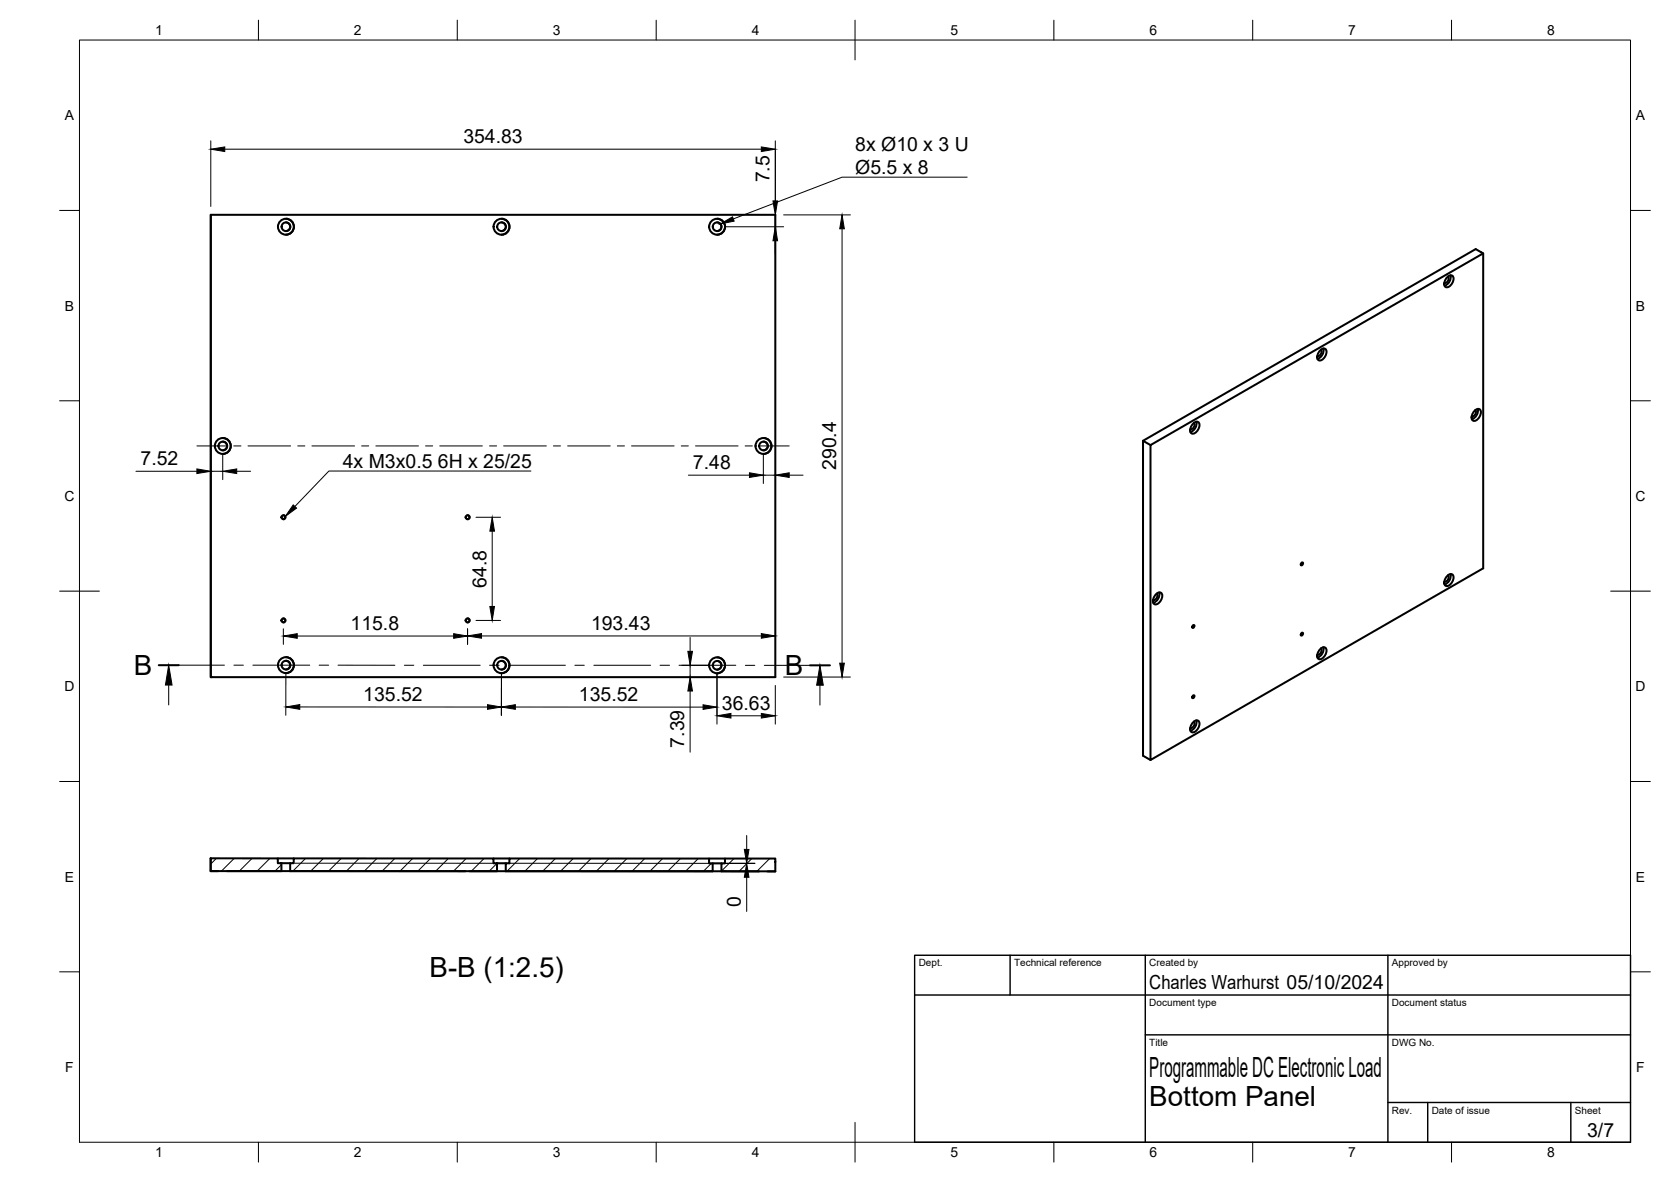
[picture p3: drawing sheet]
<svg xmlns="http://www.w3.org/2000/svg" width="420mm" height="297mm" viewBox="0 0 420 297" stroke-linecap="round" stroke-linejoin="round" font-family="sans-serif">
<!-- layer: Visible -->
<g fill="none" stroke="#000" stroke-width=".51">
<path d="M53 54h141.9v116.2h-141.9zM53 54v116.2M71.9 55a2 2 0 0 1 2 2 2 2 0 0 1-2 2M71.9 55.9a1.09 1.09 0 0 1 1.1 1.1 1.09 1.09 0 0 1-1.1 1.1M126.1 55a2 2 0 0 1 2 2 2 2 0 0 1-2 2M126.1 55.9a1.09 1.09 0 0 1 1.1 1.1 1.09 1.09 0 0 1-1.1 1.1M180.3 55a2 2 0 0 1 2 2 2 2 0 0 1-2 2M180.3 55.9a1.09 1.09 0 0 1 1.1 1.1 1.09 1.09 0 0 1-1.1 1.1M363.9 69.6a.86 .86 0 0 1 1.5 0 2.16 2.16 0 0 1-1.8 2.6 1.44 1.44 0 0 1 0-2.2zM364.1 69.5a1.07 1.07 0 0 1-.9 1.6M364.7 69.2a2.32 2.32 0 0 1-1.5 2.6M372.9 63.7l-83.6 48.2v79.1l83.6-48.2v-79.1l-1.8-1.1-83.7 48.2 1.9 1.1"/>
<path d="M332 88a.86 .86 0 0 1 1.5 0 2.16 2.16 0 0 1-1.8 2.6 1.44 1.44 0 0 1 0-2.2zM332.1 87.9a1.07 1.07 0 0 1-.9 1.6M332.8 87.6a2.32 2.32 0 0 1-1.5 2.6M56 110.1a2 2 0 0 1 2 2 2 2 0 0 1-2 2M56 111a1.09 1.09 0 0 1 1.1 1.1 1.09 1.09 0 0 1-1.1 1.1M192 110.1a2 2 0 0 1 2 2 2 2 0 0 1-2 2M192 111a1.09 1.09 0 0 1 1.1 1.1 1.09 1.09 0 0 1-1.1 1.1M287.4 110.8v79.1l1.9 1.1M300.1 106.4a.86 .86 0 0 1 1.4 0 2.16 2.16 0 0 1-1.8 2.6 1.44 1.44 0 0 1 0-2.2zM300.2 106.3a1.07 1.07 0 0 1-.9 1.6M300.8 106a2.32 2.32 0 0 1-1.5 2.6M370.8 103.2a.86 .86 0 0 1 1.5 0 2.16 2.16 0 0 1-1.8 2.6 1.44 1.44 0 0 1 0-2.2z"/>
<path d="M370.9 103a1.07 1.07 0 0 1-.9 1.6M371.6 102.7a2.32 2.32 0 0 1-1.5 2.6M71.3 129.5a.5 .5 0 0 1 .5 .5 .5 .5 0 0 1-.5 .5M117.6 129.5a.5 .5 0 0 1 .5 .5 .5 .5 0 0 1-.5 .5M71.3 155.4a.5 .5 0 0 1 .5 .5 .5 .5 0 0 1-.5 .5M117.6 155.4a.5 .5 0 0 1 .5 .5 .5 .5 0 0 1-.5 .5M290.7 149.3a.86 .86 0 0 1 1.5 0 2.16 2.16 0 0 1-1.8 2.6 1.44 1.44 0 0 1 0-2.2zM290.8 149.2a1.07 1.07 0 0 1-.9 1.6M291.5 148.9a2.32 2.32 0 0 1-1.5 2.6M299.9 157.2l.3-.1 .1 .2-.4 .5-.1-.2zM327.2 159.2l.3-.2 .1 .2-.4 .5-.1-.2zM327.2 141.5l.3-.2 .1 .2-.4 .6-.1-.2z"/>
<path d="M363.9 144.7a.86 .86 0 0 1 1.5 0 2.16 2.16 0 0 1-1.8 2.6 1.44 1.44 0 0 1 0-2.2zM364.1 144.6a1.07 1.07 0 0 1-.9 1.6M364.7 144.3a2.32 2.32 0 0 1-1.5 2.6M71.9 165.1a2 2 0 0 1 2 2 2 2 0 0 1-2 2M71.9 166.1a1.09 1.09 0 0 1 1.1 1 1.09 1.09 0 0 1-1.1 1.1M126.1 165.2a2 2 0 0 1 2 2 2 2 0 0 1-2 2M126.1 166.1a1.09 1.09 0 0 1 1.1 1.1 1.09 1.09 0 0 1-1.1 1.1M180.3 165.2a2 2 0 0 1 2 2 2 2 0 0 1-2 2M180.3 166.1a1.09 1.09 0 0 1 1.1 1.1 1.09 1.09 0 0 1-1.1 1.1M299.9 174.9l.3-.2 .1 .2-.4 .6-.1-.2zM332 163.1a.86 .86 0 0 1 1.5 0 2.16 2.16 0 0 1-1.8 2.6 1.44 1.44 0 0 1 0-2.2zM332.1 162.9a1.07 1.07 0 0 1-.9 1.6"/>
<path d="M332.8 162.6a2.32 2.32 0 0 1-1.5 2.6M300.1 181.5a.86 .86 0 0 1 1.4 0 2.16 2.16 0 0 1-1.8 2.5 1.44 1.44 0 0 1 0-2.2zM300.2 181.3a1.07 1.07 0 0 1-.9 1.6M300.8 181a2.32 2.32 0 0 1-1.5 2.6M53 218.9h1.9M53 215.7h16.8v1.2h1v2h-17.8zM53 215.7v3.2M57.1 218.9h13.6M69.8 215.7h4.1M70.8 216.9h2.2M70.8 218.9h2.2M72.9 218.9h44.2"/>
<path d="M73.9 215.7h50.2v1.2h.9v2h-52v-2h.9zM118.1 218.9l61.1 .1M124.1 215.7h4M125 216.9h2.2M128.1 215.7l50.2 .1v1.2h.9v2l-52-.1v-2h.9zM178.3 215.8h4M179.2 219h2.2M179.2 217h2.2M181.4 219h9.4M182.3 215.8h12.6v3.2h-13.5v-2h.9zM193 219h1.9"/>
<circle cx="71.9" cy="57" r="1.09"/>
<circle cx="71.9" cy="57" r="2"/>
<circle cx="126.1" cy="57" r="1.09"/>
<circle cx="126.1" cy="57" r="2"/>
<circle cx="180.3" cy="57" r="1.09"/>
<circle cx="180.3" cy="57" r="2"/>
<circle cx="56" cy="112.1" r="1.09"/>
<circle cx="56" cy="112.1" r="2"/>
<circle cx="192" cy="112.1" r="1.09"/>
<circle cx="192" cy="112.1" r="2"/>
<circle cx="71.3" cy="130" r=".5"/>
<circle cx="117.6" cy="130" r=".5"/>
<circle cx="71.3" cy="155.9" r=".5"/>
<circle cx="117.6" cy="155.9" r=".5"/>
<circle cx="71.9" cy="167.1" r="1.09"/>
<circle cx="71.9" cy="167.1" r="2"/>
<circle cx="126.1" cy="167.2" r="1.09"/>
<circle cx="126.1" cy="167.2" r="2"/>
<circle cx="180.3" cy="167.2" r="1.09"/>
<circle cx="180.3" cy="167.2" r="2"/>
</g>
<circle cx="53" cy="170.2" r=".25" fill="#000"/>
<!-- layer: BORDER -->
<g fill="none" stroke="#000" stroke-width=".25">
<path d="M20 10.1h390v276.9h-390zM65 5.1v5M115 5.1v5M165 5.1v5M215 5.1v10M265 5.1v5M315 5.1v5M365 5.1v5M15 52.9h5M410 52.9h5M15 100.7h5M410 100.7h5"/>
<path d="M15 148.6h10M405 148.6h10M15 196.4h5M410 196.4h5M15 244.2h5M410 244.2h5M65 287v5M115 287v5M165 287v5M215 282.1v9.9M265 287v5M315 287v5"/>
<path d="M365 287v5"/>
</g>
<!-- layer: TITLEBLOCK -->
<path d="M230 240.1h180v46.9h-180zM230 250h180M254 240.1v9.9M288 240.1v46.9M349 240.1v46.9M288 260.1h122M349 277.1h61M359 277.1v9.9M395 277.1v9.9" fill="none" stroke="#000" stroke-width=".36"/>
<!-- layer: Section Lines -->
<path d="M39.9 167.2h5M203.7 167.2h5" fill="none" stroke="#000" stroke-width=".51"/>
<g fill="none" stroke="#000" stroke-width=".25">
<path d="M42.4 172.2v5M44.9 167.2h11.5M58.8 167.2h2.4M63.6 167.2h14.3M80.2 167.2h2.4M85 167.2h14.3M101.7 167.2h2.4M106.4 167.2h14.3M123.1 167.2h2.4M127.9 167.2h14.3M144.5 167.2h2.4M149.3 167.2h14.3"/>
<path d="M166 167.2h2.4M170.7 167.2h14.3M187.4 167.2h2.4M192.2 167.2h11.5M206.2 172.2v5"/>
</g>
<path d="M42.4 167.2l.9 5h-1.7zM206.2 167.2l.8 5h-1.7z" fill="#000" stroke="#000" stroke-width=".25"/>
<!-- layer: Hatching -->
<g fill="none" stroke="#000" stroke-width=".25">
<path d="M54.4 215.7l-1.4 1.4M58.9 215.7l-3.2 3.2M63.4 215.7l-3.2 3.2M67.9 215.7l-3.2 3.2M70.8 217.3l-1.6 1.6M76.8 215.7l-3.2 3.2M81.3 215.7l-3.2 3.2M85.8 215.7l-3.2 3.2M90.3 215.7l-3.2 3.2M94.8 215.7l-3.2 3.2M99.3 215.7l-3.2 3.2M103.8 215.7l-3.2 3.2"/>
<path d="M108.2 215.7l-3.1 3.2M112.7 215.7l-3.2 3.2M117.2 215.7l-3.2 3.2M121.7 215.7l-3.2 3.2M125 217l-2 1.9M130.7 215.7l-3.2 3.2M135.2 215.7l-3.2 3.2M139.7 215.7l-3.2 3.2M144.1 215.7l-3.2 3.2M148.6 215.7l-3.2 3.3M153.1 215.8l-3.2 3.2M157.6 215.8l-3.2 3.2"/>
<path d="M162.1 215.8l-3.2 3.2M166.6 215.8l-3.2 3.2M171.1 215.8l-3.2 3.2M175.6 215.8l-3.2 3.2M178.9 217l-2 2M184.6 215.8l-3.2 3.1M189 215.8l-3.2 3.2M193.5 215.8l-3.2 3.2M194.9 218.8l-.1 .2"/>
</g>
<!-- layer: FD_Dimensions -->
<g fill="none" stroke="#000" stroke-width=".25">
<path d="M53 35.4v16.5M56.5 37.5h134.9M194.9 35.4v16.5M182.4 57h14.6M194.9 54v3M197 54h16.8M211.7 57.5v109.2M194.9 60.5v3.5M34.2 118.4h15.3M53 118.4h3M56 114.2v6.3M59.5 118.4h3.5"/>
<path d="M173.1 119.4h15.3M191.9 114.2v7.3M191.9 119.4h3M198.4 119.4h3.5M119.7 130h6.2M123.8 133.5v18.9M71.2 158v3.9M74.7 159.8h39.4M117.6 158v3.9M119.7 155.9h6.2M121.1 159.8h70.3M71.9 169.3v10.5"/>
<path d="M75.4 177.7h47.2M126.1 169.3v10.5M129.6 177.7h47.2M171.4 167.2h6.8M173.5 160.2v3.5M173.5 167.2v2.9M173.5 173.7v15.3M180.3 169.3v12.7M183.8 179.9h7.6M194.9 172.3v9.7M197 170.1h16.8M74.1 216.9l115.7 .1h-7.7"/>
<path d="M187.7 217h.1M187.7 210v3.5M187.7 220.5v8.6"/>
</g>
<g fill="#000" stroke="#000" stroke-width=".25">
<path d="M53 37.5l3.5-.6v1.2zM191.4 36.9l3.5 .6-3.5 .6zM194.4 50.5h1.1l-.6 3.5zM211.7 54l.6 3.5h-1.2zM194.9 57l.6 3.5h-1.1zM49.5 117.8l3.5 .6-3.5 .6zM56 118.4l3.5-.6v1.2zM188.4 118.8l3.5 .6-3.5 .6zM194.9 119.4l3.5-.6v1.2zM123.8 130l.5 3.5h-1.1zM71.2 159.8l3.5-.6v1.2zM114.1 159.2l3.5 .6-3.5 .6z"/>
<path d="M117.6 159.8l3.5-.6v1.2zM123.2 152.4h1.1l-.5 3.5zM191.4 159.2l3.5 .6-3.5 .6zM71.9 177.7l3.5-.6v1.2zM122.6 177.1l3.5 .6-3.5 .6zM126.1 177.7l3.5-.6v1.2zM173 163.7h1.1l-.6 3.5zM173.5 170.1l.6 3.6h-1.1zM176.8 177.1l3.5 .6-3.5 .6zM180.3 179.9l3.5-.6v1.2zM191.4 179.3l3.5 .6-3.5 .6zM211.1 166.7h1.2l-.6 3.4z"/>
<path d="M187.2 213.5h1.1l-.6 3.5zM187.7 217l.6 3.5h-1.1z"/>
</g>
<!-- layer: Hole Notes -->
<path d="M181.1 56.3l3.1-1.8 .4 1.1zM73.7 126.9l.9 .8-2.9 2.1z" fill="#000" stroke="#000" stroke-width=".25"/>
<path d="M243.2 44.5h-31.4l-27.4 10.5M133.5 118.4h-50.8l-8.6 8.9" fill="none" stroke="#000" stroke-width=".25"/>
<!-- layer: Smart Centers -->
<g fill="none" stroke="#000" stroke-width=".25">
<path d="M49.5 112.1h7.5M58.8 112.1h1.8M62.4 112.1h10.7M74.9 112.1h1.7M78.4 112.1h10.8M90.9 112.1h1.8M94.5 112.1h10.7M107 112.1h1.8M110.6 112.1h10.7M123.1 112.1h1.8M126.6 112.1h10.8M139.1 112.1h1.8"/>
<path d="M142.7 112.1h10.7M155.2 112.1h1.8M158.8 112.1h10.7M171.3 112.1h1.8M174.9 112.1h10.7M187.4 112.1h1.8M190.9 112.1h7.5"/>
</g>
<g font-size="7">
<text x="33.6" y="169.7">B</text>
<text x="197.4" y="169.7">B</text>
<text x="108" y="245.4">B-B (1:2.5)</text>
<text x="289" y="270.6">Programmable DC Electronic Load</text>
<text x="289" y="278.1">Bottom Panel</text>
</g>
<g font-size="4.9">
<text x="116.5" y="36">354.83</text>
<text x="215.1" y="37.9">8x Ø10 x 3 U</text>
<text x="193.5" y="45.8" transform="rotate(-90 193.5 45.8)">7.5</text>
<text x="215.1" y="43.8">Ø5.5 x 8</text>
<text x="35.3" y="117">7.52</text>
<text x="86.2" y="117.7">4x M3x0.5</text>
<text x="110.1" y="117.7">6H x 25/25</text>
<text x="174.2" y="117.9">7.48</text>
<text x="210.3" y="118.1" transform="rotate(-90 210.3 118.1)">290.4</text>
<text x="122.3" y="147.7" transform="rotate(-90 122.3 147.7)">64.8</text>
<text x="88.1" y="158.4">115.8</text>
<text x="148.6" y="158.3">193.43</text>
<text x="91.4" y="176.2">135.52</text>
<text x="145.6" y="176.2">135.52</text>
<text x="181.5" y="178.4">36.63</text>
<text x="172.1" y="187.9" transform="rotate(-90 172.1 187.9)">7.39</text>
<text x="186.3" y="227.8" transform="rotate(-90 186.3 227.8)">0</text>
<text x="289" y="248.5">Charles Warhurst 05/10/2024</text>
<text x="399.1" y="285.7">3/7</text>
</g>
<g font-size="3.5">
<text x="39" y="8.8">1</text>
<text x="89" y="8.8">2</text>
<text x="139" y="8.8">3</text>
<text x="189" y="8.8">4</text>
<text x="239" y="8.8">5</text>
<text x="289" y="8.8">6</text>
<text x="339" y="8.8">7</text>
<text x="389" y="8.8">8</text>
<text x="16.3" y="30.2">A</text>
<text x="411.3" y="30.2">A</text>
<text x="16.3" y="78">B</text>
<text x="411.3" y="78">B</text>
<text x="16.2" y="125.9">C</text>
<text x="411.2" y="125.9">C</text>
<text x="16.2" y="173.7">D</text>
<text x="411.2" y="173.7">D</text>
<text x="16.3" y="221.6">E</text>
<text x="411.3" y="221.6">E</text>
<text x="16.4" y="269.4">F</text>
<text x="411.4" y="269.4">F</text>
<text x="39" y="290.8">1</text>
<text x="89" y="290.8">2</text>
<text x="139" y="290.8">3</text>
<text x="189" y="290.8">4</text>
<text x="239" y="290.8">5</text>
<text x="289" y="290.8">6</text>
<text x="339" y="290.8">7</text>
<text x="389" y="290.8">8</text>
</g>
<g font-size="2.5">
<text x="231" y="242.9">Dept.</text>
<text x="255" y="242.9">Technical reference</text>
<text x="289" y="242.9">Created by</text>
<text x="350" y="242.9">Approved by</text>
<text x="289" y="252.8">Document type</text>
<text x="350" y="252.8">Document status</text>
<text x="289" y="262.9">Title</text>
<text x="350" y="262.9">DWG No.</text>
<text x="350" y="279.9">Rev.</text>
<text x="360" y="279.9">Date of issue</text>
<text x="396" y="279.9">Sheet</text>
</g>
</svg>
